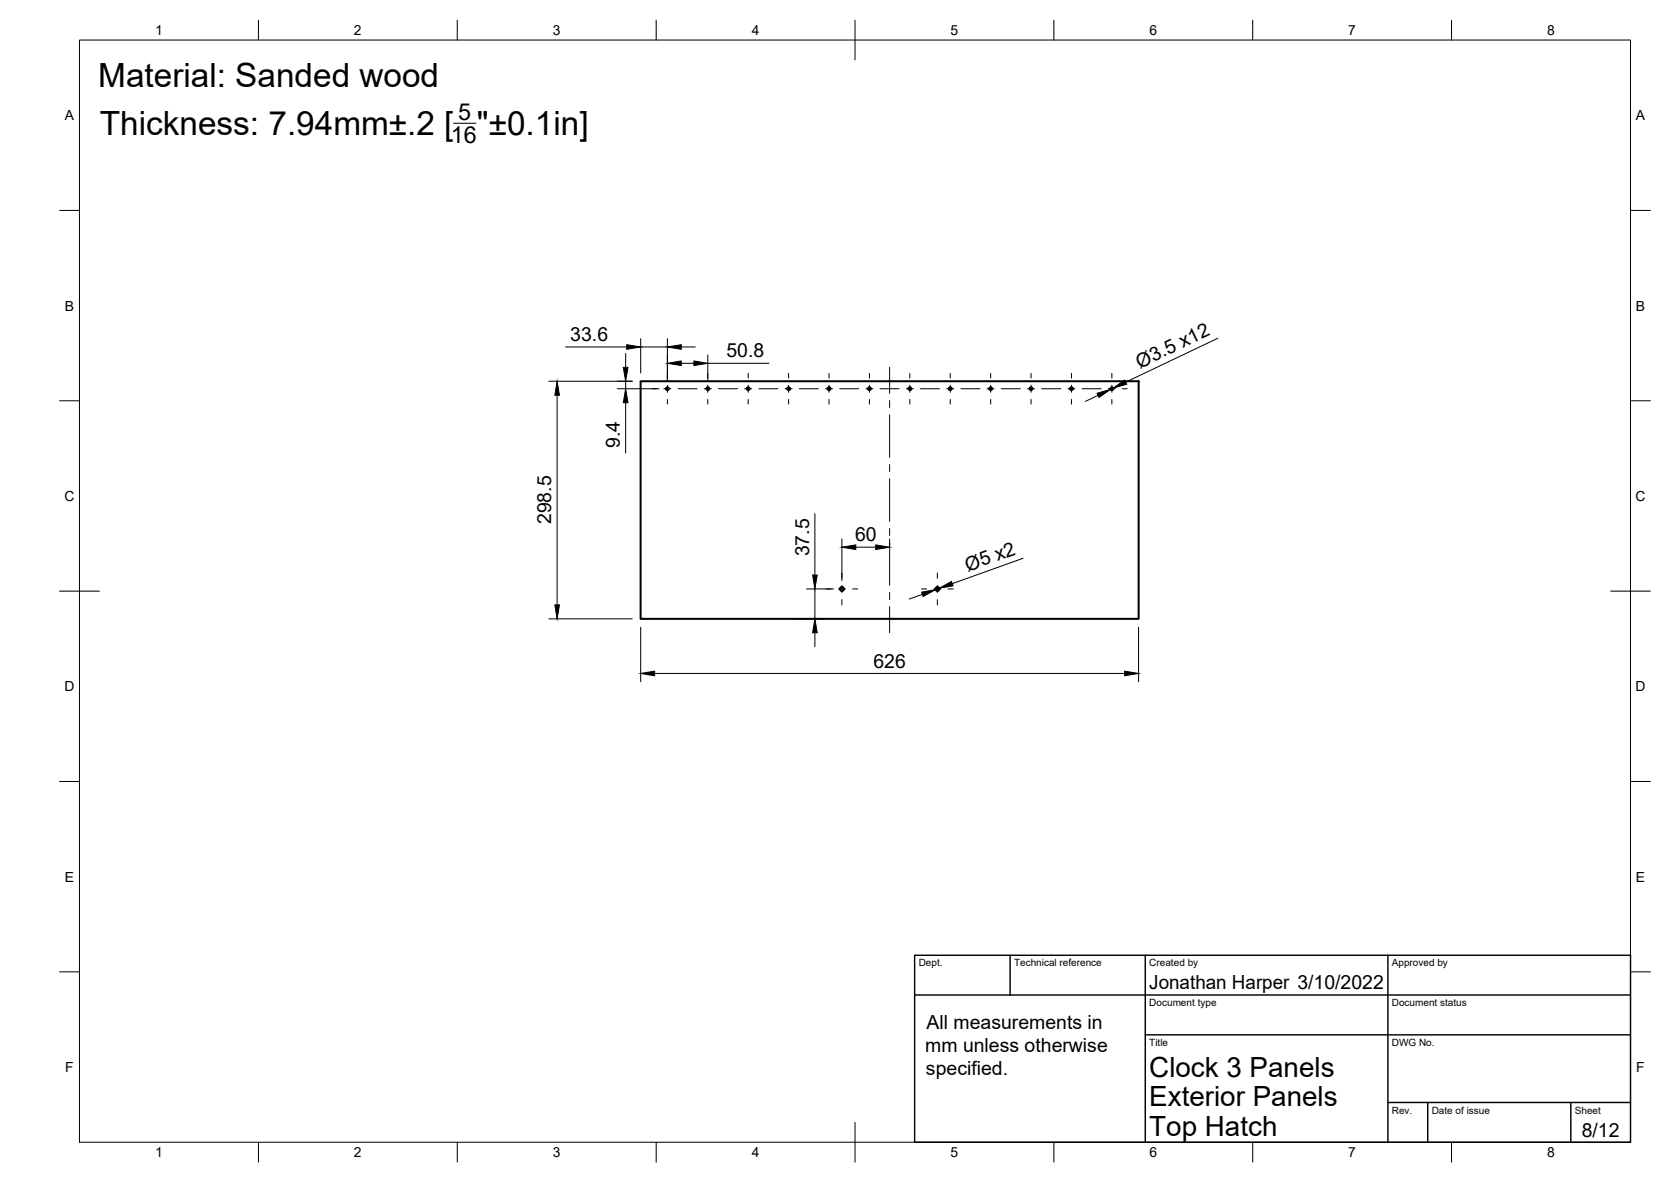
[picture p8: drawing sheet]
<svg xmlns="http://www.w3.org/2000/svg" width="420mm" height="297mm" viewBox="0 0 420 297" stroke-linecap="round" stroke-linejoin="round" font-family="sans-serif">
<!-- layer: Visible -->
<g fill="none" stroke="#000" stroke-width=".51">
<path d="M161.1 95.8h125.2v59.7h-125.2z"/>
<circle cx="167.8" cy="97.7" r=".35"/>
<circle cx="178" cy="97.7" r=".35"/>
<circle cx="188.1" cy="97.7" r=".35"/>
<circle cx="198.3" cy="97.7" r=".35"/>
<circle cx="208.5" cy="97.7" r=".35"/>
<circle cx="218.6" cy="97.7" r=".35"/>
<circle cx="228.8" cy="97.7" r=".35"/>
<circle cx="238.9" cy="97.7" r=".35"/>
<circle cx="249.1" cy="97.7" r=".35"/>
<circle cx="259.3" cy="97.7" r=".35"/>
<circle cx="269.4" cy="97.7" r=".35"/>
<circle cx="279.6" cy="97.7" r=".35"/>
<circle cx="211.7" cy="148" r=".5"/>
<circle cx="235.7" cy="148" r=".5"/>
</g>
<!-- layer: Border -->
<g fill="none" stroke="#000" stroke-width=".25">
<path d="M20 10.1h390v276.9h-390zM65 5.1v5M115 5.1v5M165 5.1v5M215 5.1v10M265 5.1v5M315 5.1v5M365 5.1v5M15 52.9h5M410 52.9h5M15 100.7h5M410 100.7h5"/>
<path d="M15 148.6h10M405 148.6h10M15 196.4h5M410 196.4h5M15 244.2h5M410 244.2h5M65 287v5M115 287v5M165 287v5M215 282.1v9.9M265 287v5M315 287v5"/>
<path d="M365 287v5"/>
</g>
<!-- layer: TitleBlock -->
<path d="M230 240.1h180v46.9h-180zM230 250h180M254 240.1v9.9M288 240.1v46.9M349 240.1v46.9M288 260.1h122M349 277.1h61M359 277.1v9.9M395 277.1v9.9" fill="none" stroke="#000" stroke-width=".36"/>
<!-- layer: Center Lines -->
<g fill="none" stroke="#000" stroke-width=".25">
<path d="M164 97.7h1.1M166.9 97.7h1.8M167.8 93.8v1.2M167.8 96.8v1.8M170.5 97.7h4.8M177.1 97.7h1.8M178 93.8v1.2M178 96.8v1.8M180.7 97.7h4.7M187.2 97.7h1.8M188.1 93.8v1.2M188.1 96.8v1.8"/>
<path d="M190.8 97.7h4.8M197.4 97.7h1.8M198.3 93.8v1.2M198.3 96.8v1.8M201 97.7h4.8M207.6 97.7h1.7M208.4 93.8v1.2M208.4 96.8v1.8M211.1 97.7h4.8M217.7 97.7h1.8M218.6 93.8v1.2M218.6 96.8v1.8"/>
<path d="M221.3 97.7h4.8M223.7 92.3v6.6M227.9 97.7h1.8M228.8 93.8v1.2M228.8 96.8v1.8M231.4 97.7h4.8M238 97.7h1.8M238.9 93.8v1.2M238.9 96.8v1.8M241.6 97.7h4.8M248.2 97.7h1.8M249.1 93.8v1.2"/>
<path d="M249.1 96.8v1.8M251.8 97.7h4.8M258.4 97.7h1.7M259.2 93.8v1.2M259.2 96.8v1.8M261.9 97.7h4.8M268.5 97.7h1.8M269.4 93.8v1.2M269.4 96.8v1.8M272.1 97.7h4.8M278.7 97.7h1.8M279.6 93.8v1.2"/>
<path d="M279.6 96.8v1.8M282.2 97.7h1.2M167.8 100.4v1.1M178 100.4v1.1M188.1 100.4v1.1M198.3 100.4v1.1M208.4 100.4v1.1M218.6 100.4v1.1M223.7 100.7v1.8M223.7 104.2v10.7M223.7 116.7v1.8M228.8 100.4v1.1"/>
<path d="M238.9 100.4v1.1M249.1 100.4v1.1M259.2 100.4v1.1M269.4 100.4v1.1M279.6 100.4v1.1M223.7 120.3v10.7M223.7 132.8v1.8M223.7 136.4v10.7M207.7 148h1.3M210.8 148h1.8M211.7 144v1.3M211.7 147.1v1.8"/>
<path d="M211.7 150.7v1.3M214.4 148h1.3M223.7 148.9v1.8M223.7 152.4v6.6M231.7 148h1.3M234.8 148h1.8M235.7 144v1.3M235.7 147.1v1.8M235.7 150.7v1.3M238.4 148h1.3"/>
</g>
<!-- layer: Dimensions -->
<g fill="none" stroke="#000" stroke-width=".25">
<path d="M138 95.8h21M140.1 99.3v52.7M142.2 87.2h15.4M155.2 97.7h10.5M157.3 88.8v3.5M157.3 95.8v1.9M161.1 85.1v8.6M161.1 87.2h6.7M167.8 85.1v10.5M171.3 87.2h3.5M171.3 91.3h3.2M178 89.2v6.4"/>
<path d="M178 91.3h15.4M276.1 99.3l-3.2 1.6M279.9 97.5l-.6 .3M306.2 85l-23.2 11M157.3 101.2v12.7M204.9 129.1v15.4M211.7 135.4v10.5M215.2 137.5h5M223.7 135.4v1.7M138 155.5h21M161.1 157.6v13.7M200.6 155.5h6.4"/>
<path d="M202.8 148h6.8M204.9 148v7.5M204.9 159v3.5M231.9 149.4l-3.3 1.1M236.2 147.8l-1 .4M257.2 140.3l-17.7 6.4M286.3 157.6v13.7M164.6 169.2h118.2"/>
</g>
<g fill="#000" stroke="#000" stroke-width=".25">
<path d="M140.1 95.8l.6 3.5h-1.2zM156.7 92.3h1.2l-.6 3.5zM157.6 86.6l3.5 .6-3.5 .6zM167.8 87.2l3.5-.6v1.2zM167.8 91.3l3.5-.6v1.2zM174.5 90.7l3.5 .6-3.5 .6zM275.8 98.8l3.5-1-2.9 2.1zM279.9 97.5l2.9-2 .5 1.1zM157.3 97.7l.6 3.5h-1.2zM211.7 137.5l3.5-.6v1.2zM220.2 136.9l3.5 .6-3.5 .6zM139.5 152h1.2l-.6 3.5z"/>
<path d="M204.9 155.5l.6 3.5h-1.2zM204.3 144.5h1.2l-.6 3.5zM231.7 148.8l3.5-.6-3.1 1.7zM236.2 147.8l3-1.7 .4 1.1zM161.1 169.2l3.5-.5v1.1zM282.8 168.7l3.5 .5-3.5 .6z"/>
</g>
<!-- layer: Annotations -->
<path d="M114 31h5.7" fill="none" stroke="#000" stroke-width=".25"/>
<g font-size="8.4">
<text x="24.7" y="22">Material: Sanded wood</text>
<text x="25.1" y="34">Thickness: 7.94mm±.2 [</text>
<text x="119.9" y="34">&quot;±0.1in]</text>
</g>
<g font-size="7">
<text x="289" y="270.6">Clock 3 Panels</text>
<text x="289" y="278.1">Exterior Panels</text>
<text x="289" y="285.5">Top Hatch</text>
</g>
<g font-size="5.9">
<text x="113.4" y="36">16</text>
<text x="115.2" y="30.3">5</text>
</g>
<g font-size="4.9">
<text x="143.4" y="85.7">33.6</text>
<text x="182.7" y="89.8">50.8</text>
<text x="286.6" y="92.6" transform="rotate(-25 286.6 92.6)">Ø3.5 x12</text>
<text x="155.9" y="112.7" transform="rotate(-90 155.9 112.7)">9.4</text>
<text x="138.6" y="131.7" transform="rotate(-90 138.6 131.7)">298.5</text>
<text x="215" y="136">60</text>
<text x="203.4" y="139.8" transform="rotate(-90 203.4 139.8)">37.5</text>
<text x="243.4" y="143.6" transform="rotate(-20 243.4 143.6)">Ø5 x2</text>
<text x="219.6" y="167.8">626</text>
<text x="289" y="248.5">Jonathan Harper 3/10/2022</text>
<text x="233" y="258.5">All measurements in</text>
<text x="232.6" y="264.3">mm unless otherwise</text>
<text x="232.8" y="270.2">specified.</text>
<text x="397.7" y="285.7">8/12</text>
</g>
<g font-size="3.5">
<text x="39" y="8.8">1</text>
<text x="89" y="8.8">2</text>
<text x="139" y="8.8">3</text>
<text x="189" y="8.8">4</text>
<text x="239" y="8.8">5</text>
<text x="289" y="8.8">6</text>
<text x="339" y="8.8">7</text>
<text x="389" y="8.8">8</text>
<text x="16.3" y="30.2">A</text>
<text x="411.3" y="30.2">A</text>
<text x="16.3" y="78">B</text>
<text x="411.3" y="78">B</text>
<text x="16.2" y="125.9">C</text>
<text x="411.2" y="125.9">C</text>
<text x="16.2" y="173.7">D</text>
<text x="411.2" y="173.7">D</text>
<text x="16.3" y="221.6">E</text>
<text x="411.3" y="221.6">E</text>
<text x="16.4" y="269.4">F</text>
<text x="411.4" y="269.4">F</text>
<text x="39" y="290.8">1</text>
<text x="89" y="290.8">2</text>
<text x="139" y="290.8">3</text>
<text x="189" y="290.8">4</text>
<text x="239" y="290.8">5</text>
<text x="289" y="290.8">6</text>
<text x="339" y="290.8">7</text>
<text x="389" y="290.8">8</text>
</g>
<g font-size="2.5">
<text x="231" y="242.9">Dept.</text>
<text x="255" y="242.9">Technical reference</text>
<text x="289" y="242.9">Created by</text>
<text x="350" y="242.9">Approved by</text>
<text x="289" y="252.8">Document type</text>
<text x="350" y="252.8">Document status</text>
<text x="289" y="262.9">Title</text>
<text x="350" y="262.9">DWG No.</text>
<text x="350" y="279.9">Rev.</text>
<text x="360" y="279.9">Date of issue</text>
<text x="396" y="279.9">Sheet</text>
</g>
</svg>
